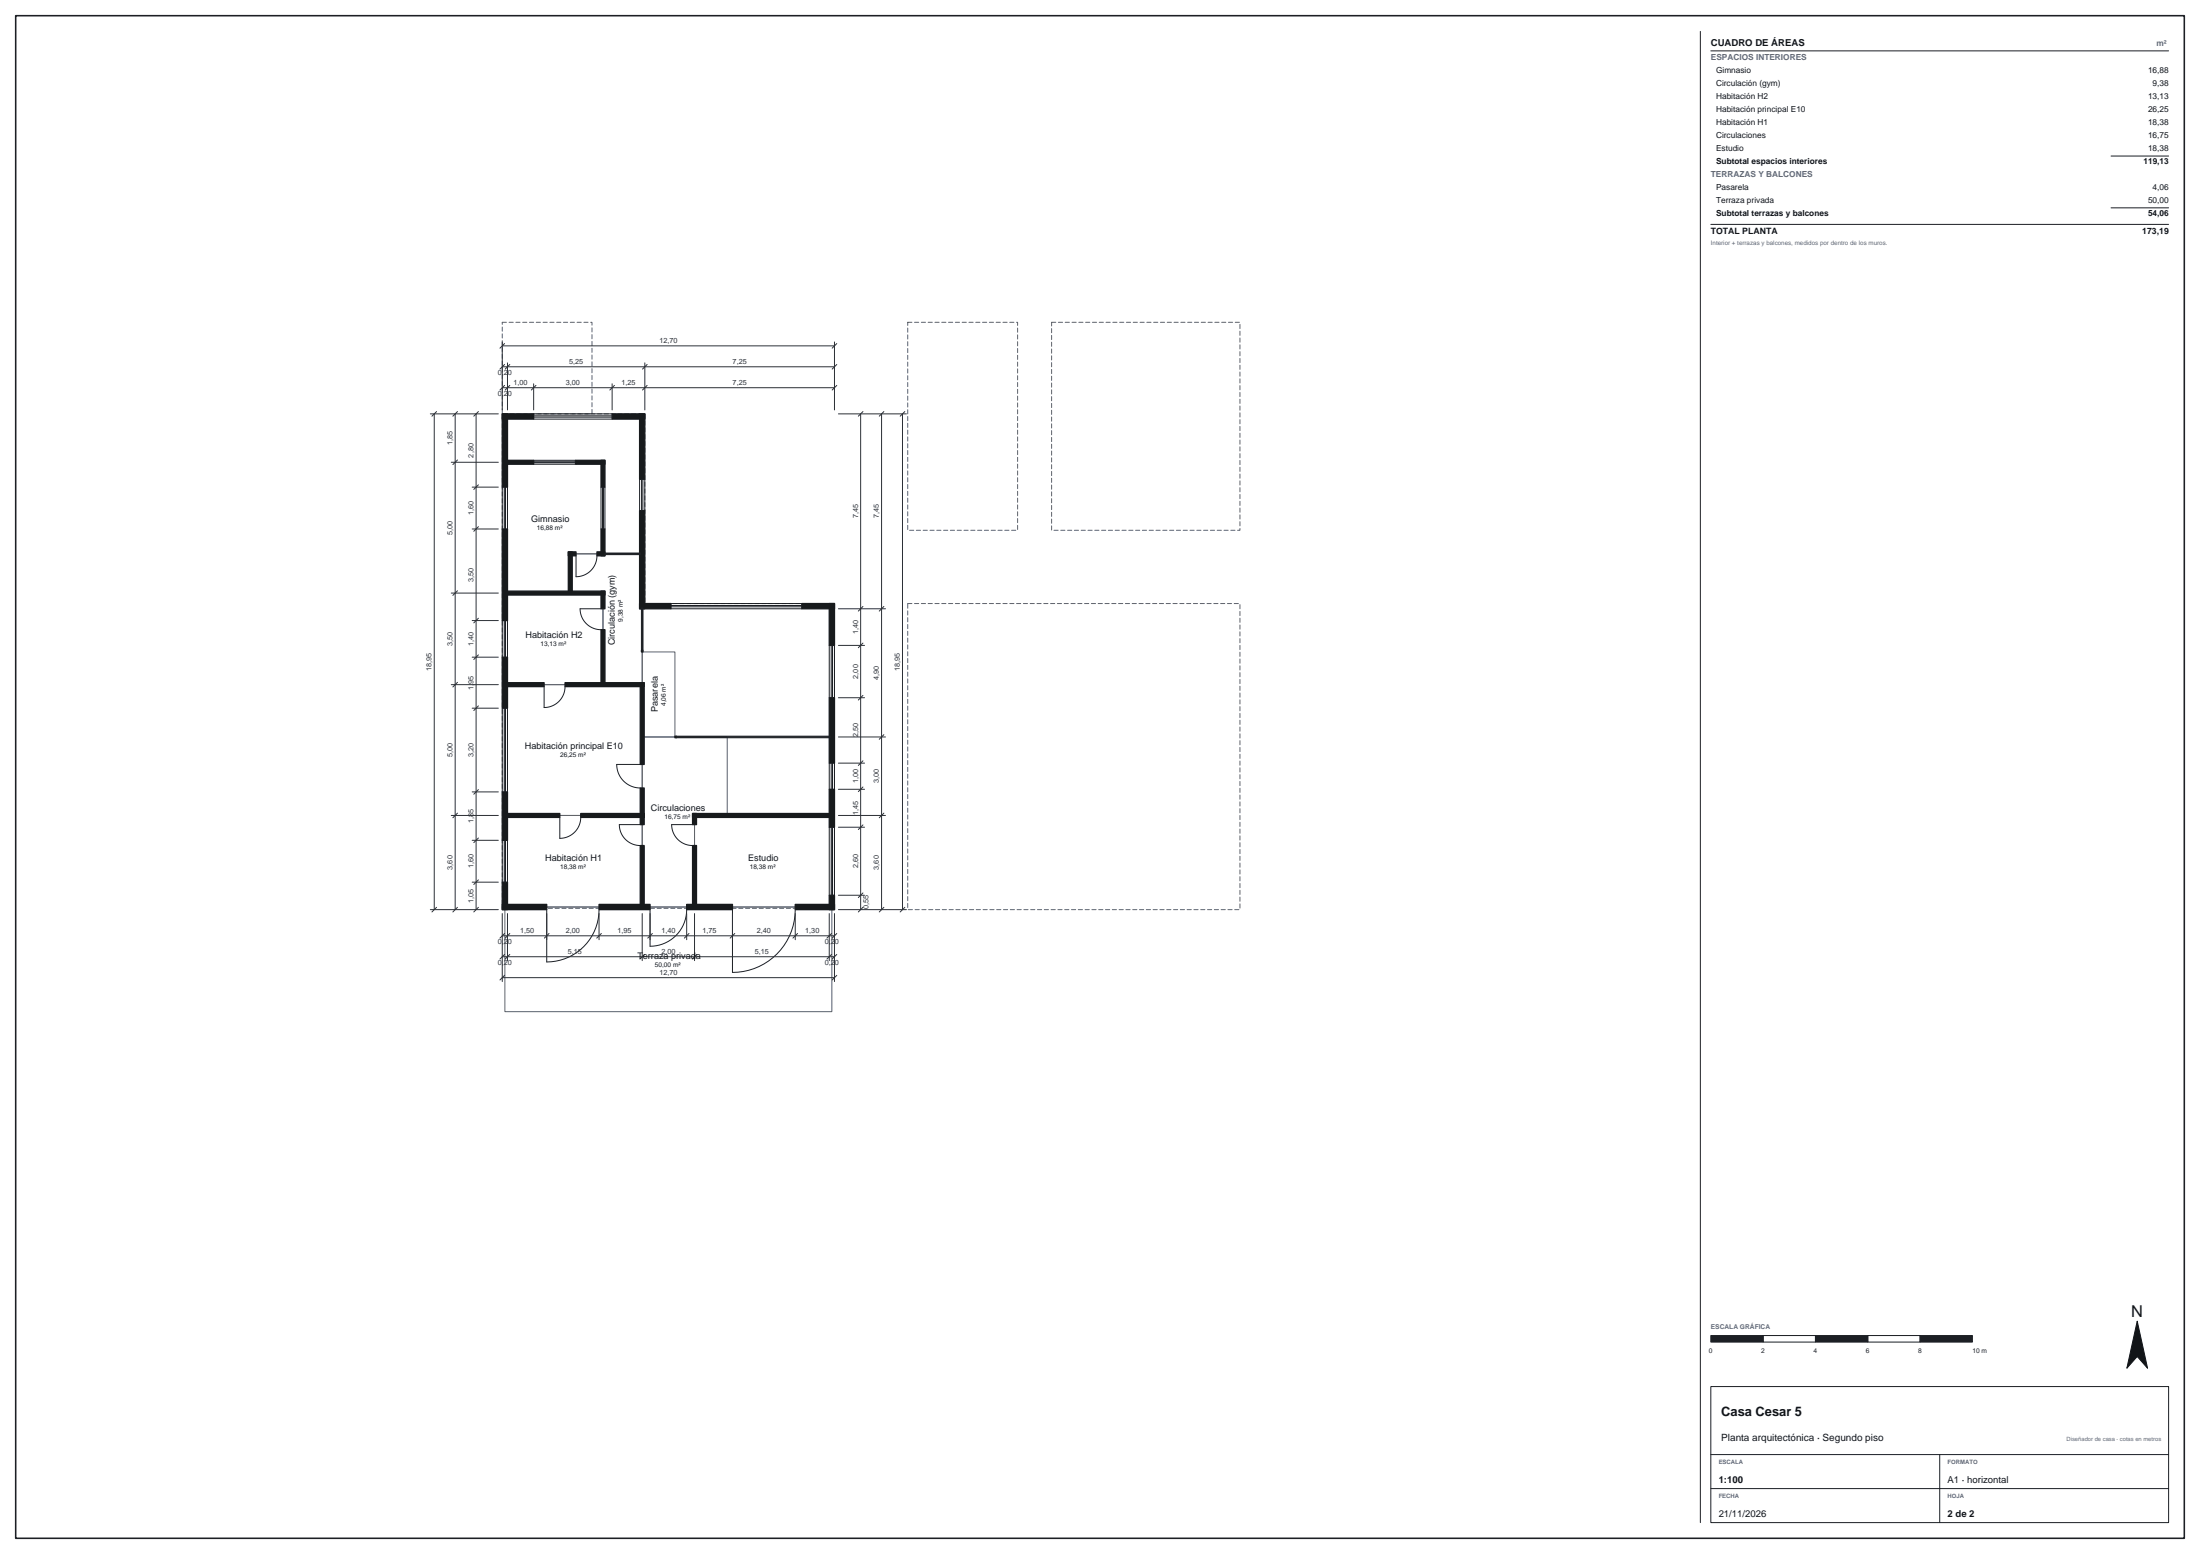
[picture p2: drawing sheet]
<svg xmlns="http://www.w3.org/2000/svg" width="841mm" height="594mm" viewBox="0 0 841 594" stroke-linecap="round" stroke-linejoin="round" font-family="sans-serif">
<path d="M6 6h829v582h-829z" fill="none" stroke="#1c1f24" stroke-width=".6"/>
<g fill="none" stroke="#1c1f24" stroke-width=".38">
<path d="M650 12v570M654 19.4h175M807 59.6h22M807 79.4h22M654 85.8h175M204 158.2h30M204 159.5h30M204 158.9h30M204 160.2h30M204 177.5h16M204 175.9h16M204 176.9h16"/>
<path d="M204 176.5h16M192 186.2v16M192.7 186.2v16M193.3 186.2v16M194 186.2v16M229.7 186.2v16M230.3 186.2v16M230.7 186.2v16M231.3 186.2v16M244.5 183.2v12M245.2 183.2v12M245.8 183.2v12"/>
<path d="M246.5 183.2v12M220.2 212.4v8.1a8 8 0 0 0 8-8.1M231.1 212h13.8M231.1 211.4h13.8M231.1 211.8h13.8M231.1 211.6h13.8M192 237.2v14M192.7 237.2v14M193.3 237.2v14M194 237.2v14M229.7 232.7h-7.9a8 8 0 0 0 7.9 8M245.2 232.3v16.3"/>
<path d="M245.4 232.3v16.3M245.6 232.3v16.3M245.8 232.3v16.3M256.5 232.7h50M256.5 230.7h50M256.5 232h50M256.5 231.4h50M317 246.7v20M317.8 246.7v20M318.2 246.7v20M319 246.7v20M192 270.7v32"/>
<path d="M192.7 270.7v32M193.3 270.7v32M194 270.7v32M208 262.5v8a8 8 0 0 0 8-8M244.8 292.2h-9.1a9 9 0 0 0 9.1 9M258.6 282h58.8M258.6 281.4h58.8M258.6 281.8h58.8M258.6 281.6h58.8M317 291.7v10M317.8 291.7v10M318.2 291.7v10"/>
<path d="M319 291.7v10M214 312.5v8a8 8 0 0 0 8-8M244.8 315.2h-8.1a8 8 0 0 0 8.1 8M264.7 315.2h-7.9a8 8 0 0 0 7.9 8M317 316.2v26M317.8 316.2v26M318.2 316.2v26M319 316.2v26M192 321.2v16M192.7 321.2v16M193.3 321.2v16M194 321.2v16"/>
<path d="M209 347.7v20a20 20 0 0 0 20-20M248.5 347.7v14a14 14 0 0 0 14-14M280 347.7v24a24 24 0 0 0 24-24M674 510.5h20v2.5h-20zM714 510.5h20v2.5h-20zM654 530h175v52h-175zM654 556h175M741.5 556v26M654 569h175"/>
</g>
<path d="M193 176.7h37.5v35h-12.5v15h-25zM218 211.7h27.5v50h-15v-35h-12.5zM193 226.7h37.5v35h-37.5zM245.5 249.2h12.5v32.5h-12.5zM193 261.7h52.5v50h-52.5zM245.5 281.7h32.5v30h-12.5v35h-20zM193 311.7h52.5v35h-52.5zM265.5 311.7h52.5v35h-52.5zM193 346.7h125v40h-125z" fill="none" stroke="#596170" stroke-width=".38"/>
<path d="M192 123.2h34.3v35h-34.3zM347 123.2h42v79.5h-42zM402 123.2h72v79.5h-72zM192 158.2h54.5v72.5h72.5v116.5h-127zM347 230.7h127v117h-127z" fill="none" stroke="#596170" stroke-width=".38" stroke-dasharray="1.6 1"/>
<g fill="#171a1c" stroke="#171a1c" stroke-width=".5">
<path d="M192 158.2h2v28h-2z"/>
<path d="M192 202.2h2v35h-2z"/>
<path d="M192 251.2h2v19.5h-2z"/>
<path d="M192 302.7h2v18.5h-2z"/>
<path d="M192 337.2h2v10.5h-2z"/>
<path d="M192 158.2h12v2h-12z"/>
<path d="M234 158.2h12.5v2h-12.5z"/>
<path d="M244.5 158.2h2v25h-2z"/>
<path d="M244.5 195.2h2v37.5h-2z"/>
<path d="M244.5 230.7h12v2h-12z"/>
<path d="M306.5 230.7h12.5v2h-12.5z"/>
<path d="M317 230.7h2v16h-2z"/>
<path d="M317 266.7h2v25h-2z"/>
<path d="M317 301.7h2v14.5h-2z"/>
<path d="M317 342.2h2v5.5h-2z"/>
<path d="M192 345.7h17v2h-17z"/>
<path d="M229 345.7h19.5v2h-19.5z"/>
<path d="M262.5 345.7h17.5v2h-17.5z"/>
<path d="M304 345.7h15v2h-15z"/>
<path d="M193 175.9h11v1.6h-11z"/>
<path d="M220 175.9h11.3v1.6h-11.3z"/>
<path d="M229.7 175.9h1.6v10.3h-1.6z"/>
<path d="M229.7 202.2h1.6v10.2h-1.6z"/>
<path d="M217.3 211h2.9v1.4h-2.9z"/>
<path d="M228.2 211h3.1v1.4h-3.1z"/>
<path d="M230.2 211.4h.9v.6h-.9z"/>
<path d="M244.9 211.4h.6v.6h-.6z"/>
<path d="M217.3 211h1.4v15.7h-1.4z"/>
<path d="M193 225.9h38.3v1.5h-38.3z"/>
<path d="M229.7 225.9h1.6v6.8h-1.6z"/>
<path d="M229.7 240.7h1.6v21h-1.6z"/>
<path d="M193 261h15v1.5h-15z"/>
<path d="M216 261h30.2v1.5h-30.2z"/>
<path d="M193 311h21v1.5h-21z"/>
<path d="M222 311h24.2v1.5h-24.2z"/>
<path d="M244.8 261h1.4v31.2h-1.4z"/>
<path d="M244.8 301.2h1.4v11.3h-1.4z"/>
<path d="M244.8 311h1.4v4.2h-1.4z"/>
<path d="M244.8 323.2h1.4v23.5h-1.4z"/>
<path d="M264.7 311h1.6v4.2h-1.6z"/>
<path d="M264.7 323.2h1.6v23.5h-1.6z"/>
<path d="M264.7 311h53.3v1.5h-53.3z"/>
<path d="M245.2 231.4h.6v.9h-.6z"/>
<path d="M245.2 248.6h.6v.6h-.6z"/>
<path d="M258 281.4h.6v.6h-.6z"/>
<path d="M317.4 281.4h.6v.6h-.6z"/>
</g>
<g fill="none" stroke="#2b3038" stroke-width=".38">
<path d="M192 130.7v26M192 132.2h127M192.9 139.3l-1.8 1.8M192.9 131.3l-1.8 1.8M194 138.7v18M194.9 139.3l-1.8 1.8M246.5 138.7v18M247.4 139.3l-1.8 1.8M319 130.7v26M319.9 139.3l-1.8 1.8M319.9 131.3l-1.8 1.8M164.5 158.2h26"/>
<path d="M166 158.2v189.5M166.9 157.3l-1.8 1.8M174 158.2v189.5M174.9 157.3l-1.8 1.8M182 158.2v189.5M182.9 157.3l-1.8 1.8M192 148.2h127M192 140.2h127M192.9 147.3l-1.8 1.8M194.9 147.3l-1.8 1.8M204 146.7v10M204.9 147.3l-1.8 1.8"/>
<path d="M234 146.7v10M234.9 147.3l-1.8 1.8M247.4 147.3l-1.8 1.8M319.9 147.3l-1.8 1.8M320.5 158.2h26M329 158.2v189.5M329.9 157.3l-1.8 1.8M337 158.2v189.5M337.9 157.3l-1.8 1.8M345 158.2v189.5M345.9 157.3l-1.8 1.8M172.5 176.7h18"/>
<path d="M174.9 175.8l-1.8 1.8M180.5 186.2h10M182.9 185.3l-1.8 1.8M180.5 202.2h10M182.9 201.3l-1.8 1.8M172.5 226.7h18M174.9 225.8l-1.8 1.8M180.5 237.2h10M182.9 236.3l-1.8 1.8M320.5 232.7h18M329.9 231.8l-1.8 1.8M337.9 231.8l-1.8 1.8"/>
<path d="M180.5 251.2h10M182.9 250.3l-1.8 1.8M320.5 246.7h10M329.9 245.8l-1.8 1.8M172.5 261.7h18M174.9 260.8l-1.8 1.8M180.5 270.7h10M182.9 269.8l-1.8 1.8M320.5 266.7h10M329.9 265.8l-1.8 1.8M320.5 291.7h10M320.5 281.7h18"/>
<path d="M329.9 290.8l-1.8 1.8M337.9 280.8l-1.8 1.8M172.5 311.7h18M174.9 310.8l-1.8 1.8M180.5 302.7h10M182.9 301.8l-1.8 1.8M320.5 311.7h18M320.5 301.7h10M320.5 316.2h10M329.9 300.8l-1.8 1.8M329.9 315.3l-1.8 1.8M337.9 310.8l-1.8 1.8"/>
<path d="M180.5 321.2h10M180.5 337.2h10M182.9 320.3l-1.8 1.8M182.9 336.3l-1.8 1.8M164.5 347.7h26M166.9 346.8l-1.8 1.8M174.9 346.8l-1.8 1.8M182.9 346.8l-1.8 1.8M192 349.2v26M192 357.7h127M192.9 356.8l-1.8 1.8M194 349.2v18"/>
<path d="M194.9 356.8l-1.8 1.8M209 349.2v10M209.9 356.8l-1.8 1.8M229 349.2v10M229.9 356.8l-1.8 1.8M245.5 349.2v18M248.5 349.2v10M249.4 356.8l-1.8 1.8M262.5 349.2v10M263.4 356.8l-1.8 1.8M265.5 349.2v18M280 349.2v10"/>
<path d="M280.9 356.8l-1.8 1.8M304 349.2v10M304.9 356.8l-1.8 1.8M317 349.2v18M317.9 356.8l-1.8 1.8M319 349.2v26M319.9 356.8l-1.8 1.8M320.5 347.7h26M320.5 342.2h10M329.9 346.8l-1.8 1.8M329.9 341.3l-1.8 1.8M337.9 346.8l-1.8 1.8"/>
<path d="M345.9 346.8l-1.8 1.8M192 365.7h127M192 373.7h127M192.9 364.8l-1.8 1.8M192.9 372.8l-1.8 1.8M194.9 364.8l-1.8 1.8M246.4 364.8l-1.8 1.8M266.4 364.8l-1.8 1.8M317.9 364.8l-1.8 1.8M319.9 364.8l-1.8 1.8M319.9 372.8l-1.8 1.8"/>
</g>
<g fill="#1c1f24" stroke="#1c1f24" stroke-width=".38">
<path d="M654 510.5h20v2.5h-20z"/>
<path d="M694 510.5h20v2.5h-20z"/>
<path d="M734 510.5h20v2.5h-20z"/>
</g>
<path d="M817 505l4 18-4-4.5-4 4.5z" fill="#121417" stroke="#121417" stroke-width=".38"/>
<text font-size="6.3" fill="#111418" x="814.8" y="503.3">N</text>
<text font-size="4.9" fill="#111418" x="658" y="541.4">Casa Cesar 5</text>
<text font-size="3.8" fill="#111418" x="658" y="550.8">Planta arquitectónica · Segundo piso</text>
<g font-size="3.7" fill="#111418">
<text x="654" y="17.5">CUADRO DE ÁREAS</text>
<text x="657" y="566.8">1:100</text>
<text x="744.5" y="566.8">A1 · horizontal</text>
<text x="657" y="579.8">21/11/2026</text>
<text x="744.5" y="579.8">2 de 2</text>
</g>
<g font-size="3.5" fill="#111418">
<text x="203.1" y="199.5">Gimnasio</text>
<text x="200.9" y="244">Habitación H2</text>
<text x="235" y="246.6" transform="rotate(-90 235 246.6)">Circulación (gym)</text>
<text x="251.5" y="272.2" transform="rotate(-90 251.5 272.2)">Pasarela</text>
<text x="200.7" y="286.5">Habitación principal E10</text>
<text x="248.8" y="310">Circulaciones</text>
<text x="208.4" y="329">Habitación H1</text>
<text x="286" y="329">Estudio</text>
<text x="243.6" y="366.5">Terraza privada</text>
</g>
<g font-size="3.3" fill="#111418">
<text x="654" y="89.5">TOTAL PLANTA</text>
<text x="818.9" y="89.5">173,19</text>
</g>
<g font-size="3.2" fill="#566684">
<text x="824.4" y="17.5">m²</text>
<text x="654" y="23">ESPACIOS INTERIORES</text>
<text x="654" y="67.6">TERRAZAS Y BALCONES</text>
</g>
<g font-size="3.2" fill="#111418">
<text x="656" y="28">Gimnasio</text>
<text x="821.1" y="28">16,88</text>
<text x="656" y="32.9">Circulación (gym)</text>
<text x="822.9" y="32.9">9,38</text>
<text x="656" y="37.9">Habitación H2</text>
<text x="821.1" y="37.9">13,13</text>
<text x="656" y="42.8">Habitación principal E10</text>
<text x="656" y="47.8">Habitación H1</text>
<text x="821.1" y="42.8">26,25</text>
<text x="821.1" y="47.8">18,38</text>
<text x="656" y="52.7">Circulaciones</text>
<text x="821.1" y="52.7">16,75</text>
<text x="656" y="57.7">Estudio</text>
<text x="821.1" y="57.7">18,38</text>
<text x="656" y="62.6">Subtotal espacios interiores</text>
<text x="819.4" y="62.6">119,13</text>
<text x="656" y="72.5">Pasarela</text>
<text x="656" y="77.5">Terraza privada</text>
<text x="821.1" y="77.5">50,00</text>
<text x="822.9" y="72.5">4,06</text>
<text x="656" y="82.4">Subtotal terrazas y balcones</text>
<text x="821.1" y="82.4">54,06</text>
</g>
<g font-size="2.8" fill="#2b3038">
<text x="252.1" y="131.2">12,70</text>
<text x="190.3" y="143.2">0,20</text>
<text x="217.6" y="139.2">5,25</text>
<text x="280.1" y="139.2">7,25</text>
<text x="196.3" y="147.2">1,00</text>
<text x="216.3" y="147.2">3,00</text>
<text x="237.6" y="147.2">1,25</text>
<text x="280.1" y="147.2">7,25</text>
<text x="190.3" y="151.2">0,20</text>
<text x="173" y="170.1" transform="rotate(-90 173 170.1)">1,85</text>
<text x="181" y="174.9" transform="rotate(-90 181 174.9)">2,80</text>
<text x="181" y="196.9" transform="rotate(-90 181 196.9)">1,60</text>
<text x="328" y="198.1" transform="rotate(-90 328 198.1)">7,45</text>
<text x="336" y="198.1" transform="rotate(-90 336 198.1)">7,45</text>
<text x="173" y="204.4" transform="rotate(-90 173 204.4)">5,00</text>
<text x="181" y="222.4" transform="rotate(-90 181 222.4)">3,50</text>
<text x="328" y="242.4" transform="rotate(-90 328 242.4)">1,40</text>
<text x="173" y="246.9" transform="rotate(-90 173 246.9)">3,50</text>
<text x="181" y="246.9" transform="rotate(-90 181 246.9)">1,40</text>
<text x="165" y="256.4" transform="rotate(-90 165 256.4)">18,95</text>
<text x="344" y="256.4" transform="rotate(-90 344 256.4)">18,95</text>
<text x="181" y="263.6" transform="rotate(-90 181 263.6)">1,95</text>
<text x="328" y="259.4" transform="rotate(-90 328 259.4)">2,00</text>
<text x="336" y="259.9" transform="rotate(-90 336 259.9)">4,90</text>
<text x="328" y="281.9" transform="rotate(-90 328 281.9)">2,50</text>
<text x="173" y="289.4" transform="rotate(-90 173 289.4)">5,00</text>
<text x="181" y="289.4" transform="rotate(-90 181 289.4)">3,20</text>
<text x="328" y="299.4" transform="rotate(-90 328 299.4)">1,00</text>
<text x="336" y="299.4" transform="rotate(-90 336 299.4)">3,00</text>
<text x="328" y="311.6" transform="rotate(-90 328 311.6)">1,45</text>
<text x="181" y="314.6" transform="rotate(-90 181 314.6)">1,85</text>
<text x="173" y="332.4" transform="rotate(-90 173 332.4)">3,60</text>
<text x="181" y="331.9" transform="rotate(-90 181 331.9)">1,60</text>
<text x="328" y="331.9" transform="rotate(-90 328 331.9)">2,60</text>
<text x="336" y="332.4" transform="rotate(-90 336 332.4)">3,60</text>
<text x="181" y="345.1" transform="rotate(-90 181 345.1)">1,05</text>
<text x="332" y="347.6" transform="rotate(-90 332 347.6)">0,55</text>
<text x="198.8" y="356.7">1,50</text>
<text x="216.3" y="356.7">2,00</text>
<text x="236.1" y="356.7">1,95</text>
<text x="252.8" y="356.7">1,40</text>
<text x="268.6" y="356.7">1,75</text>
<text x="289.3" y="356.7">2,40</text>
<text x="307.8" y="356.7">1,30</text>
<text x="190.3" y="360.7">0,20</text>
<text x="217.1" y="364.7">5,15</text>
<text x="252.8" y="364.7">2,00</text>
<text x="288.6" y="364.7">5,15</text>
<text x="315.3" y="360.7">0,20</text>
<text x="190.3" y="368.7">0,20</text>
<text x="315.3" y="368.7">0,20</text>
<text x="252.1" y="372.7">12,70</text>
</g>
<g font-size="2.5" fill="#111418">
<text x="205.2" y="202.6">16,88 m²</text>
<text x="238.1" y="237.7" transform="rotate(-90 238.1 237.7)">9,38 m²</text>
<text x="206.6" y="247">13,13 m²</text>
<text x="254.6" y="269.9" transform="rotate(-90 254.6 269.9)">4,06 m²</text>
<text x="214.1" y="289.5">26,25 m²</text>
<text x="254" y="313.1">16,75 m²</text>
<text x="214.1" y="332">18,38 m²</text>
<text x="286.6" y="332">18,38 m²</text>
<text x="250.4" y="369.5">50,00 m²</text>
</g>
<text font-size="2.5" fill="#566684" x="654" y="508">ESCALA GRÁFICA</text>
<g font-size="2.5" fill="#1b1f24">
<text x="653.3" y="517">0</text>
<text x="673.3" y="517">2</text>
<text x="693.3" y="517">4</text>
<text x="713.3" y="517">6</text>
<text x="733.3" y="517">8</text>
<text x="754" y="517">10 m</text>
</g>
<text font-size="2.4" fill="#566684" x="654" y="93.7">Interior + terrazas y balcones, medidos por dentro de los muros.</text>
<g font-size="2.3" fill="#566684">
<text x="657" y="559.8">ESCALA</text>
<text x="744.5" y="559.8">FORMATO</text>
<text x="657" y="572.8">FECHA</text>
<text x="744.5" y="572.8">HOJA</text>
</g>
<text font-size="2.2" fill="#566684" x="790" y="550.8">Diseñador de casa · cotas en metros</text>
</svg>
